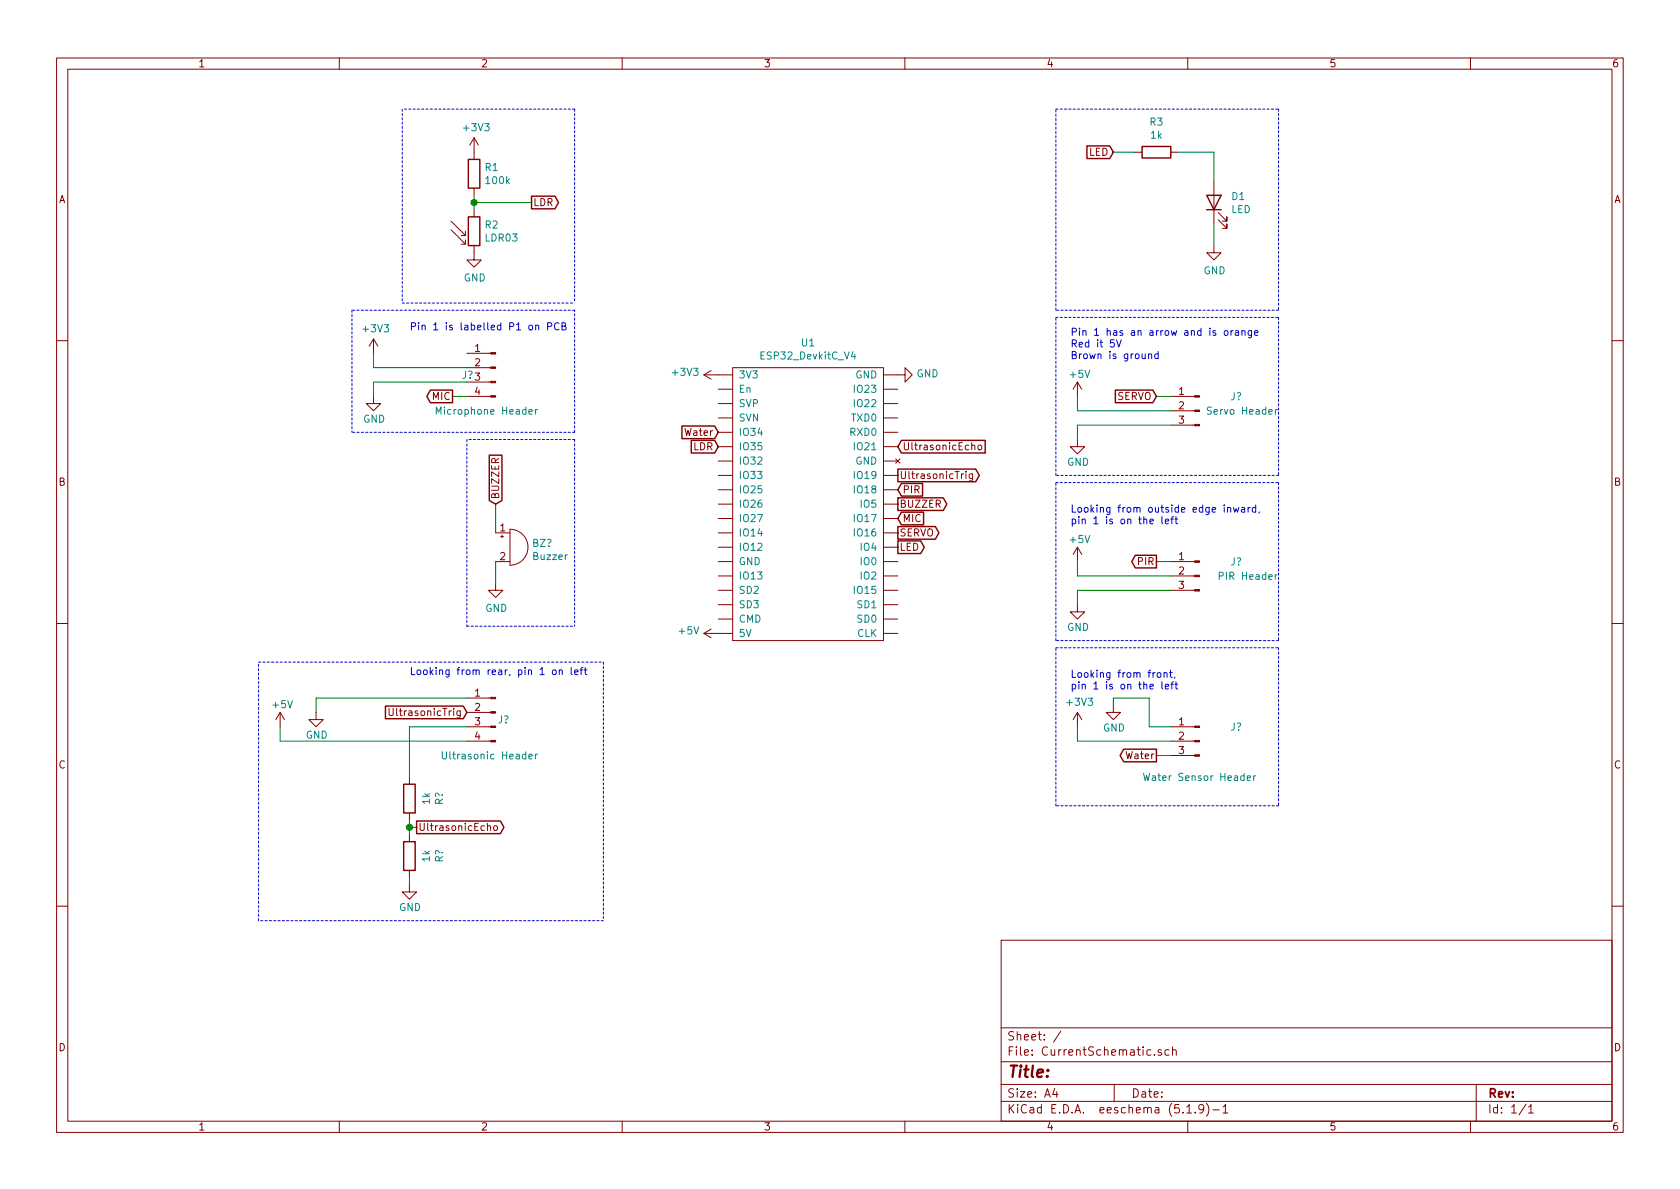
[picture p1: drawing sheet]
EESchema Schematic File Version 4
EELAYER 30 0
EELAYER END
$Descr A4 11693 8268
encoding utf-8
Sheet 1 1
Title ""
Date ""
Rev ""
Comp ""
Comment1 ""
Comment2 ""
Comment3 ""
Comment4 ""
$EndDescr
$Comp
L Group5:ESP32_DevkitC_V4 U1
U 1 1
P 5600 3100
F 0 "U1" H 5625 3825 50  0000 C CNN
F 1 "ESP32_DevkitC_V4" H 5625 3734 50  0000 C CNN
F 2 "" H 5600 3650 50  0001 C CNN
F 3 "" H 5600 3650 50  0001 C CNN
	1    5600 3100
	1    0    0    -1  
$EndComp
Text GLabel 5000 3100 0    50   Input ~ 0
LDR
Text GLabel 6250 3800 2    50   Output ~ 0
LED
$Comp
L power:+3V3 #PWR0101
U 1 1
P 5000 2600
F 0 "#PWR0101" H 5000 2450 50  0001 C CNN
F 1 "+3V3" V 5015 2728 50  0000 L CNN
F 2 "" H 5000 2600 50  0001 C CNN
F 3 "" H 5000 2600 50  0001 C CNN
	1    5000 2600
	0    -1   -1   0   
$EndComp
$Comp
L power:GND #PWR0102
U 1 1
P 6250 2600
F 0 "#PWR0102" H 6250 2350 50  0001 C CNN
F 1 "GND" V 6255 2472 50  0000 R CNN
F 2 "" H 6250 2600 50  0001 C CNN
F 3 "" H 6250 2600 50  0001 C CNN
	1    6250 2600
	0    -1   -1   0   
$EndComp
$Comp
L Device:R R?
U 1 1
P 3300 1200
AR Path="/6037F47C/6038D397" Ref="R?"  Part="1" 
AR Path="/6038D397" Ref="R1"  Part="1" 
F 0 "R1" H 3370 1246 50  0000 L CNN
F 1 "100k" H 3370 1155 50  0000 L CNN
F 2 "" V 3230 1200 50  0001 C CNN
F 3 "~" H 3300 1200 50  0001 C CNN
	1    3300 1200
	1    0    0    -1  
$EndComp
$Comp
L Sensor_Optical:LDR03 R?
U 1 1
P 3300 1600
AR Path="/6037F47C/6038D39D" Ref="R?"  Part="1" 
AR Path="/6038D39D" Ref="R2"  Part="1" 
F 0 "R2" H 3370 1646 50  0000 L CNN
F 1 "LDR03" H 3370 1555 50  0000 L CNN
F 2 "OptoDevice:R_LDR_10x8.5mm_P7.6mm_Vertical" V 3475 1600 50  0001 C CNN
F 3 "http://www.elektronica-componenten.nl/WebRoot/StoreNL/Shops/61422969/54F1/BA0C/C664/31B9/2173/C0A8/2AB9/2AEF/LDR03IMP.pdf" H 3300 1550 50  0001 C CNN
	1    3300 1600
	1    0    0    -1  
$EndComp
$Comp
L power:GND #PWR?
U 1 1
P 3300 1750
AR Path="/6037F47C/6038D3A3" Ref="#PWR?"  Part="1" 
AR Path="/6038D3A3" Ref="#PWR0103"  Part="1" 
F 0 "#PWR0103" H 3300 1500 50  0001 C CNN
F 1 "GND" H 3305 1577 50  0000 C CNN
F 2 "" H 3300 1750 50  0001 C CNN
F 3 "" H 3300 1750 50  0001 C CNN
	1    3300 1750
	1    0    0    -1  
$EndComp
Wire Wire Line
	3300 1350 3300 1400
Wire Wire Line
	3300 1400 3700 1400
Connection ~ 3300 1400
Wire Wire Line
	3300 1400 3300 1450
Text GLabel 3700 1400 2    50   Output ~ 0
LDR
$Comp
L power:+3V3 #PWR?
U 1 1
P 3300 1050
AR Path="/6037F47C/6038D3AE" Ref="#PWR?"  Part="1" 
AR Path="/6038D3AE" Ref="#PWR0104"  Part="1" 
F 0 "#PWR0104" H 3300 900 50  0001 C CNN
F 1 "+3V3" H 3315 1223 50  0000 C CNN
F 2 "" H 3300 1050 50  0001 C CNN
F 3 "" H 3300 1050 50  0001 C CNN
	1    3300 1050
	1    0    0    -1  
$EndComp
$Comp
L Device:R R3
U 1 1
P 8050 1050
F 0 "R3" V 8257 1050 50  0000 C CNN
F 1 "1k" V 8166 1050 50  0000 C CNN
F 2 "" V 7980 1050 50  0001 C CNN
F 3 "~" H 8050 1050 50  0001 C CNN
	1    8050 1050
	0    -1   -1   0   
$EndComp
$Comp
L Device:LED D1
U 1 1
P 8450 1400
F 0 "D1" V 8489 1282 50  0000 R CNN
F 1 "LED" V 8398 1282 50  0000 R CNN
F 2 "" H 8450 1400 50  0001 C CNN
F 3 "~" H 8450 1400 50  0001 C CNN
	1    8450 1400
	0    -1   -1   0   
$EndComp
Text GLabel 7750 1050 0    50   Input ~ 0
LED
Wire Wire Line
	7750 1050 7900 1050
Wire Wire Line
	8450 1550 8450 1700
$Comp
L power:GND #PWR0105
U 1 1
P 8450 1700
F 0 "#PWR0105" H 8450 1450 50  0001 C CNN
F 1 "GND" H 8455 1527 50  0000 C CNN
F 2 "" H 8450 1700 50  0001 C CNN
F 3 "" H 8450 1700 50  0001 C CNN
	1    8450 1700
	1    0    0    -1  
$EndComp
Wire Wire Line
	8450 1050 8450 1250
Wire Wire Line
	8200 1050 8450 1050
Wire Notes Line
	7350 750  8900 750 
Wire Notes Line
	8900 750  8900 2150
Wire Notes Line
	8900 2150 7350 2150
Wire Notes Line
	7350 2150 7350 750 
Wire Notes Line
	4000 750  2800 750 
Wire Notes Line
	4000 750  4000 2100
Wire Notes Line
	2800 750  2800 2100
Wire Notes Line
	2800 2100 4000 2100
Text GLabel 6250 3700 2    50   Output ~ 0
SERVO
$Comp
L power:+5V #PWR?
U 1 1
P 5000 4400
F 0 "#PWR?" H 5000 4250 50  0001 C CNN
F 1 "+5V" V 5015 4528 50  0000 L CNN
F 2 "" H 5000 4400 50  0001 C CNN
F 3 "" H 5000 4400 50  0001 C CNN
	1    5000 4400
	0    -1   -1   0   
$EndComp
$Comp
L power:+5V #PWR?
U 1 1
P 7500 2750
F 0 "#PWR?" H 7500 2600 50  0001 C CNN
F 1 "+5V" H 7515 2878 50  0000 C BNN
F 2 "" H 7500 2750 50  0001 C CNN
F 3 "" H 7500 2750 50  0001 C CNN
	1    7500 2750
	1    0    0    -1  
$EndComp
$Comp
L Connector:Conn_01x03_Male J?
U 1 1
P 8350 2850
F 0 "J?" H 8050 2950 50  0000 L CNN
F 1 "Servo Header" H 7800 2850 50  0000 L CNN
F 2 "" H 8350 2850 50  0001 C CNN
F 3 "~" H 8350 2850 50  0001 C CNN
	1    8350 2850
	-1   0    0    -1  
$EndComp
$Comp
L power:GND #PWR?
U 1 1
P 7500 3050
F 0 "#PWR?" H 7500 2800 50  0001 C CNN
F 1 "GND" H 7505 2922 50  0000 C TNN
F 2 "" H 7500 3050 50  0001 C CNN
F 3 "" H 7500 3050 50  0001 C CNN
	1    7500 3050
	1    0    0    -1  
$EndComp
Text GLabel 8050 2750 0    50   Input ~ 0
SERVO
Text Notes 7450 2500 0    50   ~ 0
Pin 1 has an arrow and is orange\nRed it 5V\nBrown is ground
Wire Wire Line
	7500 2850 7500 2750
Wire Wire Line
	7500 2850 8150 2850
Wire Wire Line
	7500 2950 7500 3050
Wire Wire Line
	7500 2950 8150 2950
Wire Wire Line
	8150 2750 8050 2750
Wire Notes Line
	7350 2200 8900 2200
Wire Notes Line
	8900 2200 8900 3300
Wire Notes Line
	8900 3300 7350 3300
Wire Notes Line
	7350 3300 7350 2200
$Comp
L power:GND #PWR?
U 1 1
P 2600 2750
F 0 "#PWR?" H 2600 2500 50  0001 C CNN
F 1 "GND" H 2605 2622 50  0000 C TNN
F 2 "" H 2600 2750 50  0001 C CNN
F 3 "" H 2600 2750 50  0001 C CNN
	1    2600 2750
	1    0    0    -1  
$EndComp
Text GLabel 3150 2750 0    50   Output ~ 0
MIC
Wire Wire Line
	2600 2550 2600 2450
Wire Wire Line
	2600 2550 3250 2550
Wire Wire Line
	2600 2650 2600 2750
Wire Wire Line
	2600 2650 3250 2650
Wire Wire Line
	3250 2750 3150 2750
Wire Notes Line
	4000 3000 2450 3000
$Comp
L power:+3V3 #PWR?
U 1 1
P 2600 2450
AR Path="/6037F47C/60507C63" Ref="#PWR?"  Part="1" 
AR Path="/60507C63" Ref="#PWR?"  Part="1" 
F 0 "#PWR?" H 2600 2300 50  0001 C CNN
F 1 "+3V3" H 2615 2623 50  0000 C CNN
F 2 "" H 2600 2450 50  0001 C CNN
F 3 "" H 2600 2450 50  0001 C CNN
	1    2600 2450
	1    0    0    -1  
$EndComp
Wire Notes Line
	4000 3000 4000 2150
Wire Notes Line
	4000 2150 2450 2150
Wire Notes Line
	2450 2150 2450 3000
Text GLabel 6250 3600 2    50   Input ~ 0
MIC
Text GLabel 3450 3500 1    50   Input ~ 0
BUZZER
Wire Wire Line
	3450 3900 3450 4050
$Comp
L power:GND #PWR?
U 1 1
P 3450 4050
F 0 "#PWR?" H 3450 3800 50  0001 C CNN
F 1 "GND" H 3455 3877 50  0000 C CNN
F 2 "" H 3450 4050 50  0001 C CNN
F 3 "" H 3450 4050 50  0001 C CNN
	1    3450 4050
	1    0    0    -1  
$EndComp
Wire Wire Line
	3450 3500 3450 3700
$Comp
L Device:Buzzer BZ?
U 1 1
P 3550 3800
F 0 "BZ?" H 3702 3829 50  0000 L CNN
F 1 "Buzzer" H 3702 3738 50  0000 L CNN
F 2 "" V 3525 3900 50  0001 C CNN
F 3 "~" V 3525 3900 50  0001 C CNN
	1    3550 3800
	1    0    0    -1  
$EndComp
Wire Notes Line
	4000 3050 3250 3050
Wire Notes Line
	3250 3050 3250 4350
Wire Notes Line
	3250 4350 4000 4350
Wire Notes Line
	4000 3050 4000 4350
Text GLabel 6250 3500 2    50   Output ~ 0
BUZZER
Text Notes 2850 2300 0    50   ~ 0
Pin 1 is labelled P1 on PCB
$Comp
L power:+5V #PWR?
U 1 1
P 7500 3900
F 0 "#PWR?" H 7500 3750 50  0001 C CNN
F 1 "+5V" H 7515 4028 50  0000 C BNN
F 2 "" H 7500 3900 50  0001 C CNN
F 3 "" H 7500 3900 50  0001 C CNN
	1    7500 3900
	1    0    0    -1  
$EndComp
$Comp
L Connector:Conn_01x03_Male J?
U 1 1
P 8350 4000
F 0 "J?" H 8050 4100 50  0000 L CNN
F 1 "PIR Header" H 7800 4000 50  0000 L CNN
F 2 "" H 8350 4000 50  0001 C CNN
F 3 "~" H 8350 4000 50  0001 C CNN
	1    8350 4000
	-1   0    0    -1  
$EndComp
$Comp
L power:GND #PWR?
U 1 1
P 7500 4200
F 0 "#PWR?" H 7500 3950 50  0001 C CNN
F 1 "GND" H 7505 4072 50  0000 C TNN
F 2 "" H 7500 4200 50  0001 C CNN
F 3 "" H 7500 4200 50  0001 C CNN
	1    7500 4200
	1    0    0    -1  
$EndComp
Text GLabel 8050 3900 0    50   Output ~ 0
PIR
Text Notes 7450 3650 0    50   ~ 0
Looking from outside edge inward,\npin 1 is on the left
Wire Wire Line
	7500 4000 7500 3900
Wire Wire Line
	7500 4000 8150 4000
Wire Wire Line
	7500 4100 7500 4200
Wire Wire Line
	7500 4100 8150 4100
Wire Wire Line
	8150 3900 8050 3900
Wire Notes Line
	7350 3350 8900 3350
Wire Notes Line
	8900 3350 8900 4450
Wire Notes Line
	8900 4450 7350 4450
Wire Notes Line
	7350 4450 7350 3350
Text GLabel 6250 3400 2    50   Input ~ 0
PIR
$Comp
L Connector:Conn_01x03_Male J?
U 1 1
P 8350 5150
F 0 "J?" H 8050 5250 50  0000 L CNN
F 1 "Water Sensor Header" H 7950 4900 50  0000 L CNN
F 2 "" H 8350 5150 50  0001 C CNN
F 3 "~" H 8350 5150 50  0001 C CNN
	1    8350 5150
	-1   0    0    -1  
$EndComp
$Comp
L power:GND #PWR?
U 1 1
P 7750 4900
F 0 "#PWR?" H 7750 4650 50  0001 C CNN
F 1 "GND" H 7755 4772 50  0000 C TNN
F 2 "" H 7750 4900 50  0001 C CNN
F 3 "" H 7750 4900 50  0001 C CNN
	1    7750 4900
	1    0    0    -1  
$EndComp
Text GLabel 8050 5250 0    50   Output ~ 0
Water
Text Notes 7450 4800 0    50   ~ 0
Looking from front,\npin 1 is on the left
Wire Wire Line
	7500 5150 7500 5050
Wire Wire Line
	7500 5150 8150 5150
Wire Wire Line
	8150 5250 8050 5250
Wire Notes Line
	7350 4500 8900 4500
Wire Notes Line
	8900 4500 8900 5600
Wire Notes Line
	8900 5600 7350 5600
Wire Notes Line
	7350 5600 7350 4500
Wire Wire Line
	8150 5050 8000 5050
Wire Wire Line
	8000 5050 8000 4850
Wire Wire Line
	8000 4850 7750 4850
Wire Wire Line
	7750 4850 7750 4900
Text GLabel 5000 3000 0    50   Input ~ 0
Water
$Comp
L Connector:Conn_01x04_Male J?
U 1 1
P 3450 2550
F 0 "J?" H 3600 2500 50  0000 L CNN
F 1 "Microphone Header" H 3150 2250 50  0000 L CNN
F 2 "" H 3450 2550 50  0001 C CNN
F 3 "~" H 3450 2550 50  0001 C CNN
	1    3450 2550
	-1   0    0    -1  
$EndComp
$Comp
L power:GND #PWR?
U 1 1
P 2200 4950
F 0 "#PWR?" H 2200 4700 50  0001 C CNN
F 1 "GND" H 2205 4822 50  0000 C TNN
F 2 "" H 2200 4950 50  0001 C CNN
F 3 "" H 2200 4950 50  0001 C CNN
	1    2200 4950
	1    0    0    -1  
$EndComp
Text GLabel 2900 5750 2    50   Output ~ 0
UltrasonicEcho
Wire Wire Line
	1950 5150 1950 5050
Wire Wire Line
	2200 4850 2200 4950
Text Notes 2850 4700 0    50   ~ 0
Looking from rear, pin 1 on left
$Comp
L Connector:Conn_01x04_Male J?
U 1 1
P 3450 4950
F 0 "J?" H 3350 4900 50  0000 L CNN
F 1 "Ultrasonic Header" H 3150 4650 50  0000 L CNN
F 2 "" H 3450 4950 50  0001 C CNN
F 3 "~" H 3450 4950 50  0001 C CNN
	1    3450 4950
	-1   0    0    -1  
$EndComp
$Comp
L power:+5V #PWR?
U 1 1
P 1950 5050
F 0 "#PWR?" H 1950 4900 50  0001 C CNN
F 1 "+5V" H 1965 5178 50  0000 C BNN
F 2 "" H 1950 5050 50  0001 C CNN
F 3 "" H 1950 5050 50  0001 C CNN
	1    1950 5050
	1    0    0    -1  
$EndComp
Wire Wire Line
	1950 5150 3250 5150
Wire Wire Line
	2200 4850 3250 4850
Text GLabel 3250 4950 0    50   Input ~ 0
UltrasonicTrig
Wire Wire Line
	3250 5050 2850 5050
Wire Wire Line
	2850 5050 2850 5400
$Comp
L Device:R R?
U 1 1
P 2850 5550
F 0 "R?" V 3057 5550 50  0000 C CNN
F 1 "1k" V 2966 5550 50  0000 C CNN
F 2 "" V 2780 5550 50  0001 C CNN
F 3 "~" H 2850 5550 50  0001 C CNN
	1    2850 5550
	1    0    0    -1  
$EndComp
$Comp
L Device:R R?
U 1 1
P 2850 5950
F 0 "R?" V 3057 5950 50  0000 C CNN
F 1 "1k" V 2966 5950 50  0000 C CNN
F 2 "" V 2780 5950 50  0001 C CNN
F 3 "~" H 2850 5950 50  0001 C CNN
	1    2850 5950
	1    0    0    -1  
$EndComp
Wire Wire Line
	2900 5750 2850 5750
Wire Wire Line
	2850 5750 2850 5700
Wire Wire Line
	2850 5800 2850 5750
Connection ~ 2850 5750
Wire Wire Line
	2850 6100 2850 6150
$Comp
L power:GND #PWR?
U 1 1
P 2850 6150
F 0 "#PWR?" H 2850 5900 50  0001 C CNN
F 1 "GND" H 2855 6022 50  0000 C TNN
F 2 "" H 2850 6150 50  0001 C CNN
F 3 "" H 2850 6150 50  0001 C CNN
	1    2850 6150
	1    0    0    -1  
$EndComp
Text GLabel 6250 3300 2    50   Output ~ 0
UltrasonicTrig
Text GLabel 6250 3100 2    50   Input ~ 0
UltrasonicEcho
Wire Notes Line
	1800 4600 4200 4600
Wire Notes Line
	4200 4600 4200 6400
Wire Notes Line
	4200 6400 1800 6400
Wire Notes Line
	1800 6400 1800 4600
$Comp
L power:+3V3 #PWR?
U 1 1
P 7500 5050
AR Path="/6037F47C/6069BDBB" Ref="#PWR?"  Part="1" 
AR Path="/6069BDBB" Ref="#PWR?"  Part="1" 
F 0 "#PWR?" H 7500 4900 50  0001 C CNN
F 1 "+3V3" H 7515 5223 50  0000 C CNN
F 2 "" H 7500 5050 50  0001 C CNN
F 3 "" H 7500 5050 50  0001 C CNN
	1    7500 5050
	1    0    0    -1  
$EndComp
$EndSCHEMATC
